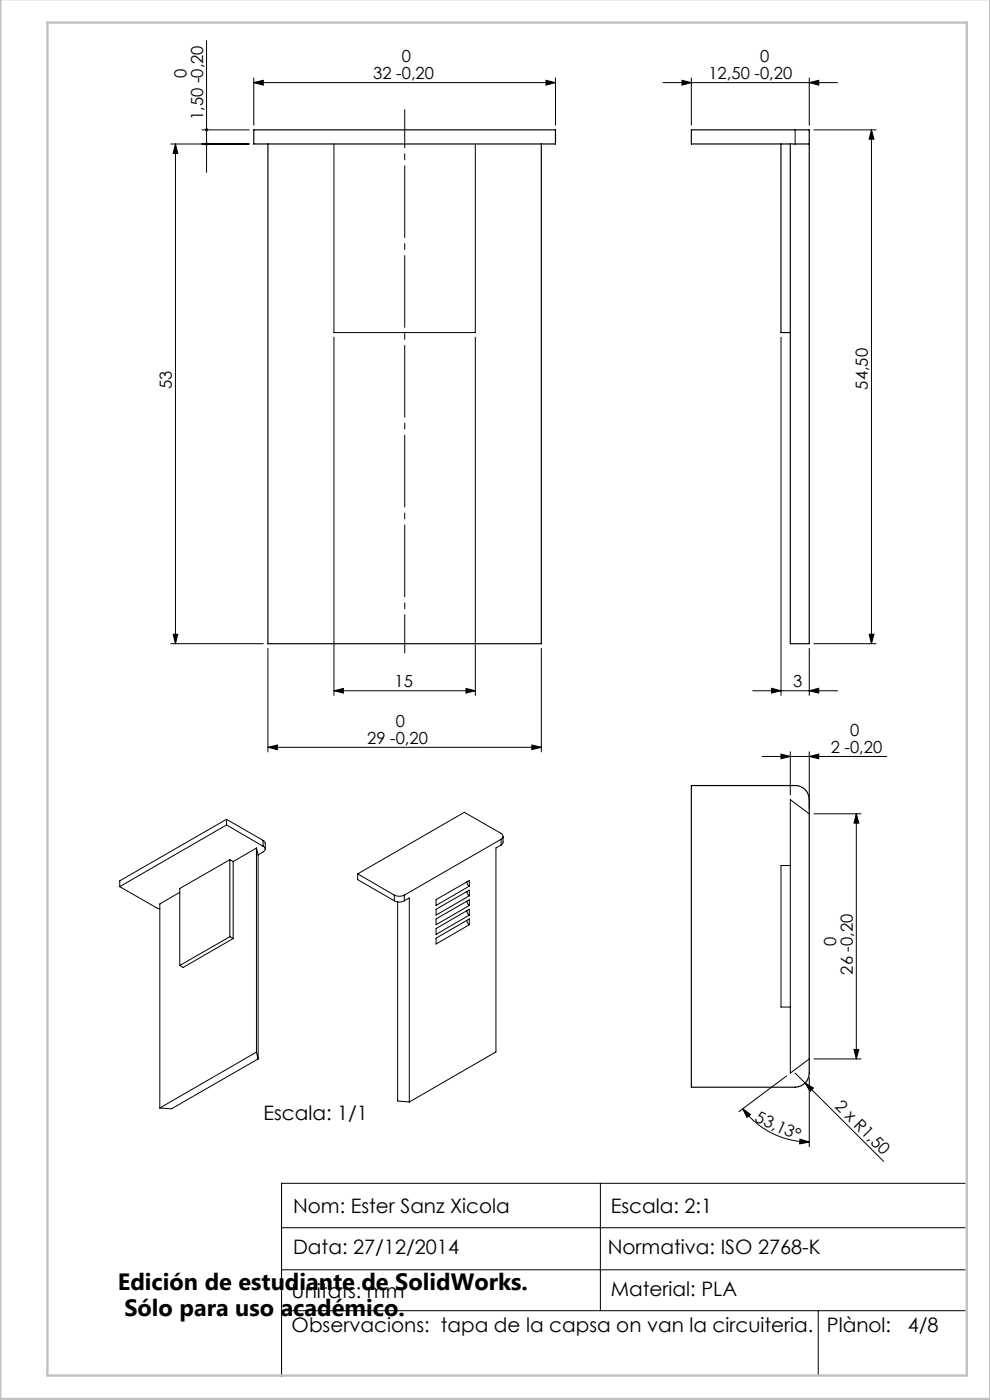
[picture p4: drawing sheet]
<svg xmlns="http://www.w3.org/2000/svg" width="210mm" height="297mm" viewBox="0 0 210 297" stroke-linecap="round" stroke-linejoin="round" font-family="sans-serif">
<g fill="none" stroke="#000" stroke-width=".21">
<path d="M43.8 8.6v27.9M53.8 17.5l2-.5v1.1zM53.8 17.5h64M53.8 16.5v10.1M115.8 17l2 .5-2 .6zM117.8 16.5v10.1M140.7 17.5h37M144.7 17l1.9 .5-1.9 .6zM146.6 16.5v10.1M171.7 17.5l2-.5v1.1zM171.7 16.5v10.1M36.2 30.5h16.6"/>
<path d="M37.2 30.5l.5 2.1h-1zM37.2 30.5v106.1M42.8 27.5h10M70.8 30.5v40.1h30v-40.1M168.7 27.5v3M172.6 27.5h13.2M184.9 27.5v109.1M184.9 27.5l.5 2h-1zM70.8 71.5v76M100.8 71.5v76M165.7 71.5v76M36.2 136.6h19.6"/>
<path d="M36.7 134.5h1l-.5 2.1zM56.8 137.5v22M114.8 137.5v22M171.7 137.5v10M172.6 136.6h13.2M184.4 134.5h1l-.5 2.1zM56.8 158.5l2-.5v1zM56.8 158.5h58M70.8 146.5l2-.5v1zM70.8 146.5h30M98.8 146l2 .5-2 .5zM112.8 158l2 .5-2 .5z"/>
<path d="M159.7 146.5h18M163.7 146l2 .5-2 .5zM165.7 160l1.9 .5-1.9 .5zM167.6 159.5v9.1M171.7 159.5v12.2M171.7 146.5l2-.5v1zM48 175l-22.6 13.1M48 175l7.8 4.5M48 173.8v1.2M48 173.8l-22.6 13.1v1.2M48 173.8l7.8 4.5M54.4 179.9v43.3"/>
<path d="M54.4 179.9l.4 1.5M54.4 179.9l-4.9 2.9M55.8 179.5a.62 .62 0 0 1 .5 .6 .62 .62 0 0 1-.5 .6l-1 .7M55.8 178.3l.4 .4 .1 1.4M55.8 178.3v1.2M106.3 178a.66 .66 0 0 0 .4-.6 .66 .66 0 0 0-.4-.6l-7.8-4.5-22.6 13.1M106.3 178l-20.5 11.9M106.3 179.3l-1.1 .6v43.3l-18.4 10.6M106.3 178v1.3M106.7 177.4v1.4l-.4 .5M161.6 160.5h26.5M171.7 160.5l2-.5v1z"/>
<path d="M171.7 172.6l-4.1-3v58l4.1-3M172.6 172.6h10M181.6 172.6v52M181.6 172.6l.6 2h-1zM25.4 188.1l7.8 4.5 .7 .2M38.1 189.3l-4.2 2.5v43.3M48.8 198.7l.7 .4M48.8 182.4v16.3M48.8 182.4l.7 .4M48.8 198.7l-10.7 6.1M48.8 182.4l-10.7 6.1v16.3M49.5 199.1l-10.7 6.1-.7-.4"/>
<path d="M49.5 182.8v16.3M54.8 181.4v43.2M75.9 185.4l7.7 4.5M75.9 185.4v1.2l7.7 4.5M83.6 189.9a2.39 2.39 0 0 0 2.2 0M83.6 191.1a2.13 2.13 0 0 0 2.2 0M83.6 189.9v1.2M84.3 191.3v42.3l2.5 .2M85.8 189.9v1.2M85.8 191.1l1-.6v43.3M92.5 190.8l7.1-4v1.2l-7.1 4.1zM92.5 192.9l7.1-4.1v1.2l-7.1 4.1z"/>
<path d="M92.5 194.9l7.1-4v1.2l-7.1 4.1zM92.5 197l7.1-4.1v1.2l-7.1 4.1zM92.5 199l7.1-4.1v1.3l-7.1 4.1zM99 187.1l.2 .6 .4 .3M99 189.1l.2 .7 .4 .2M99 191.2l.2 .6 .4 .3M99 193.2l.2 .6 .4 .3M99 195.3l.2 .6 .4 .3M167.6 183.6h-1.9v30h1.9M54.4 223.2l.4 1.4M54.4 223.2l-20.5 11.9M54.8 224.6l-18.4 10.6-2.5-.1"/>
<path d="M157.6 235.2l1.6 1.2-.8 .7zM157.6 235.2a17.8 17.8 0 0 0 14.1 7.1M166.9 228.2l-10.2 7.6M168.7 227.6l18.7 18.8M170.8 229.8l1.7 1-.7 .7zM171.7 228.6v14.7M172.6 224.6h10M181.2 222.6h1l-.6 2zM127.4 251v27.1M169.7 241.6l2 .7-2.1 .4zM204.8 251h-145.1v41.1M59.7 278.1h145.1"/>
<path d="M59.7 260.5h145.1M59.7 269.4h145.1M173.6 278.1v13.7"/>
</g>
<path d="M85.8 138.5v-115.3" fill="none" stroke="#000" stroke-width=".21" stroke-dasharray="15.2 1.3 1.3 1.3" stroke-dashoffset="7.1"/>
<path d="M.1 -.1v296.9h209.9v-296.9M10.1 4.8h195v287h-195z" fill="none" stroke="#c0c0c0" stroke-width=".5"/>
<g fill="#000">
<path d="M170.8 229.8l1.7 1-.7 .7z"/>
<path d="M144.7 17l1.9 .5-1.9 .6zM171.7 17.5l2-.5v1.1zM163.7 146l2 .5-2 .5zM171.7 146.5l2-.5v1zM53.8 17.5l2-.5v1.1zM115.8 17l2 .5-2 .6z"/>
<path d="M184.4 134.5h1l-.5 2.1zM184.9 27.5l.5 2h-1zM36.7 134.5h1l-.5 2.1zM37.2 30.5l.5 2.1h-1zM43.6 30.3a.34 .34 0 0 0 .1 .5 .34 .34 0 0 0 .5-.2 .34 .34 0 0 0-.4-.4v.3v-.3zM43.6 27.3l-.1 .4 .3 .2v-.4v.4a.33 .33 0 0 0 .3-.5 .33 .33 0 0 0-.5-.1z"/>
<path d="M98.8 146l2 .5-2 .5zM70.8 146.5l2-.5v1zM112.8 158l2 .5-2 .5zM56.8 158.5l2-.5v1zM171.7 160.5l2-.5v1zM165.7 160l1.9 .5-1.9 .5z"/>
<path d="M181.6 172.6l.6 2h-1zM181.2 222.6h1l-.6 2z"/>
<path d="M157.6 235.2l1.6 1.2-.8 .7zM169.7 241.6l2 .7-2.1 .4z"/>
</g>
<path d="M53.8 27.5h64v3h-64zM56.8 30.5v106.1h58v-106.1M165.7 30.5v40.1h1.9M167.6 30.5v106.1h4.1v-109.1h-25.1v3h25.1M146.6 166.6h22.1a2.95 2.95 0 0 1 3 3v58a3 3 0 0 1-3 3h-22.1z" fill="none" stroke="#000" stroke-width=".25"/>
<g font-size="5">
<text x="25" y="273.7">Edición de estudiante de SolidWorks.</text>
<text x="26.4" y="279.2">Sólo para uso académico.</text>
</g>
<g font-size="4.2">
<text x="55.9" y="237.6">Escala: 1/1</text>
<text x="62.2" y="257.4">Nom: Ester Sanz Xicola</text>
<text x="129.5" y="257.4">Escala: 2:1</text>
<text x="62.2" y="266">Data: 27/12/2014</text>
<text x="128.9" y="266">Normativa: ISO 2768-K</text>
<text x="61.9" y="275.4">Unitats: mm</text>
<text x="129.5" y="274.9">Material: PLA</text>
<text x="61.9" y="282.7">Observacions: tapa de la capsa on van la circuiteria.</text>
<text x="175.4" y="282.7">Plànol:</text>
<text x="192.6" y="282.7">4/8</text>
</g>
<g font-size="3.5">
<text x="39.6" y="16.5" transform="rotate(-90 39.6 16.5)">0</text>
<text x="79.2" y="16.8">32 -0,20</text>
<text x="85.2" y="13.2">0</text>
<text x="150.3" y="16.8">12,50 -0,20</text>
<text x="161.2" y="13.2">0</text>
<text x="43.1" y="25.4" transform="rotate(-90 43.1 25.4)">1,50 -0,20</text>
<text x="36.5" y="82.5" transform="rotate(-90 36.5 82.5)">53</text>
<text x="184.1" y="82.6" transform="rotate(-90 184.1 82.6)">54,50</text>
<text x="83.7" y="145.8">15</text>
<text x="168.2" y="145.7">3</text>
<text x="83.9" y="154.2">0</text>
<text x="77.9" y="157.8">29 -0,20</text>
<text x="176.2" y="159.7">2 -0,20</text>
<text x="180.3" y="156.2">0</text>
<text x="177.4" y="200.7" transform="rotate(-90 177.4 200.7)">0</text>
<text x="180.9" y="206.8" transform="rotate(-90 180.9 206.8)">26 -0,20</text>
<text x="159.9" y="237.8" transform="rotate(25 159.9 237.8)">53,13°</text>
<text x="177" y="234.8" transform="rotate(45 177 234.8)">2 x R1,50</text>
</g>
</svg>
